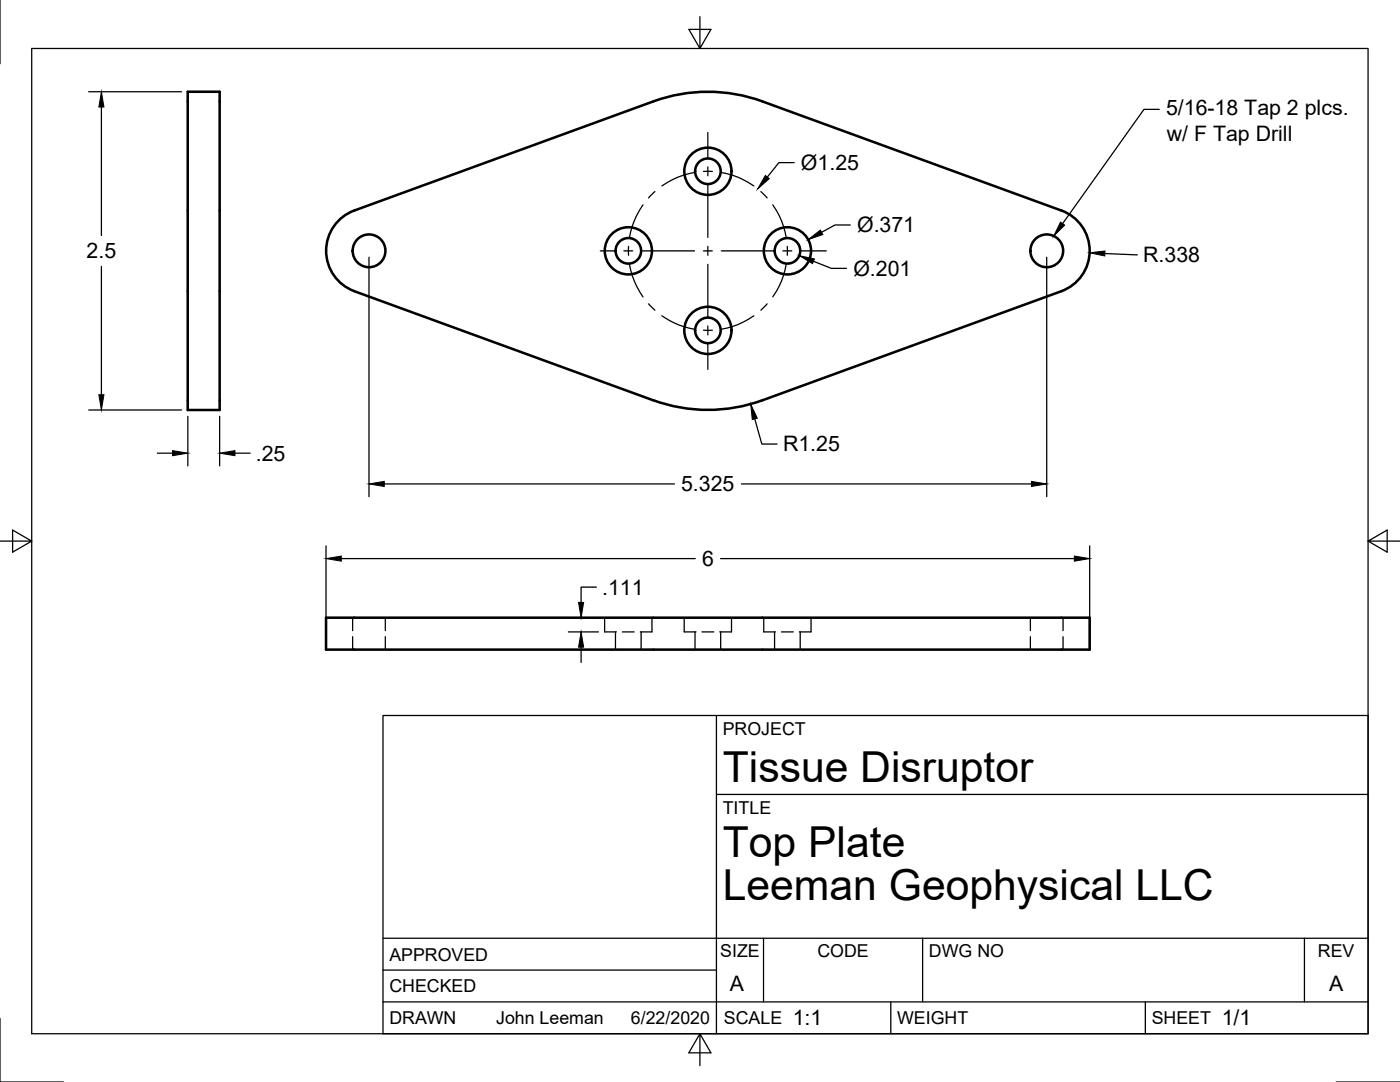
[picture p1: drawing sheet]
<svg xmlns="http://www.w3.org/2000/svg" width="279mm" height="216mm" viewBox="0 0 279 216" stroke-linecap="round" stroke-linejoin="round" font-family="sans-serif">
<!-- layer: Visible -->
<g fill="none" stroke="#000" stroke-width=".51">
<path d="M37.5 18.3h6.3v63.5h-6.3zM130.4 20.2l-59.7 21.8a8.6 8.6 0 0 0-5.6 8 8.6 8.6 0 0 0 5.6 8.1M130.4 20.2a31.7 31.7 0 0 1 21.8 0M152.1 20.2l59.7 21.8a8.6 8.6 0 0 1 5.7 8 8.6 8.6 0 0 1-5.7 8.1M70.7 58.1l59.7 21.8M211.8 58.1l-59.7 21.8M130.4 79.9a31.7 31.7 0 0 0 21.8 0M65.1 123.3h152.4v6.3h-152.4z"/>
<circle cx="141.3" cy="34.2" r="4.7"/>
<circle cx="141.3" cy="34.2" r="2.55"/>
<circle cx="73.6" cy="50" r="3.3"/>
<circle cx="125.4" cy="50" r="4.7"/>
<circle cx="125.4" cy="50" r="2.55"/>
<circle cx="157.2" cy="50" r="4.7"/>
<circle cx="157.2" cy="50" r="2.55"/>
<circle cx="208.9" cy="50" r="3.3"/>
<circle cx="141.3" cy="65.9" r="4.7"/>
<circle cx="141.3" cy="65.9" r="2.55"/>
</g>
<!-- layer: Hidden -->
<g fill="none" stroke="#000" stroke-width=".25">
<path d="M70.4 123.3v2.5M70.4 127v2.6M76.9 123.3v2.5M76.9 127v2.6M120.7 123.3v2.8h2.3M122.8 126.1v3.5M124.2 126.1h2.4M128 126.1v3.5M130.1 123.3v2.8h-2.3M136.5 123.3v2.8h2.4M138.7 126.1v3.5M140.1 126.1h2.4"/>
<path d="M143.8 126.1v3.5M146 123.3v2.8h-2.4M152.4 123.3v2.8h2.3M154.6 126.1v3.5M156 126.1h2.3M159.7 126.1v3.5M161.9 123.3v2.8h-2.4M205.6 123.3v2.5M205.6 127v2.6M212.2 123.3v2.5M212.2 127v2.6"/>
</g>
<!-- layer: Border -->
<path d="M0 0v12.7M6.3 9.7h266.7v196.6h-266.7zM139.7 3.3v6.4l2.2-3.8h-4.4l2.2 3.8M0 108h6.3l-3.8-2.2v4.4l3.8-2.2M273 108l3.8 2.2v-4.4l-3.8 2.2h6.4M0 203.2v12.7h12.7M139.7 206.3l-2.2 3.8h4.4l-2.2-3.8v6.3M266.7 215.9h12.7" fill="none" stroke="#000" stroke-width=".25"/>
<!-- layer: Titleblock -->
<path d="M76.4 142.8h196.6v63.5h-196.6zM143 158.5h130M143 142.8v63.5M76.4 199.9h196.6M76.4 193.6h66.6M76.4 187.2h196.6M152.4 187.2v12.7M177.8 199.9v6.4M184.1 187.2v12.7M228.6 199.9v6.4M260.3 187.2v12.7" fill="none" stroke="#000" stroke-width=".25"/>
<!-- layer: Dimensions -->
<g fill="none" stroke="#000" stroke-width=".25">
<path d="M17.7 18.3h18.5M20.2 21.4v25.6M158.5 32.4h-3.1l-2.3 2.9M20.2 53.1v25.7M73.6 51.3v47.8M162.3 52.1l3.6 1.5h3.1M169.7 44.9h-3.1l-2.6 1.5M208.9 51.3v47.8M220.5 50.6l6.5 .3M17.7 81.8h18.5M31.4 90.4h3M37.5 83.1v9.9"/>
<path d="M43.8 83.1v9.9M46.9 90.4h3M76.7 96.6h57.9M148 96.6h57.8M150.6 83.6l1.4 5h3.1M65.1 108.9v19.4M68.1 111.5h70.6M119 117.2h-3v3M143.8 111.5h70.6M217.5 108.9v19.4M113.4 126.1h6M113.4 123.3h6"/>
<path d="M116 129.1v3.1"/>
</g>
<g fill="#000" stroke="#000" stroke-width=".2">
<path d="M20.2 18.3l.5 3.1h-1zM152.7 35l.8 .6-2.3 2.1zM159.5 51l3 .7-.3 .9zM161.3 47.8l2.4-1.9 .5 .9zM217.5 50.4l3-.3v1zM19.7 78.8h1l-.5 3zM34.4 89.9l3.1 .5-3.1 .5zM43.8 90.4l3.1-.5v1zM73.6 96.6l3.1-.5v1zM149.8 80.6l1.3 2.8-1 .3zM205.8 96.1l3.1 .5-3.1 .5zM65.1 111.5l3-.5v1z"/>
<path d="M214.4 111l3.1 .5-3.1 .5zM116 126.1l.5 3h-1zM115.5 120.2h1l-.5 3.1z"/>
</g>
<!-- layer: Center Lines -->
<g fill="none" stroke="#000" stroke-width=".25">
<path d="M130.7 38.2l-1.3 1.3M138.6 34.4a15.6 15.6 0 0 0-6.5 2.7M140.4 34.2h1.8M141.3 26.4v5.1M141.3 33.3v1.8M141.3 36.9v10.5M143.9 34.4a15.5 15.5 0 0 1 6.6 2.7M151.8 38.2l1.3 1.3M119.8 50.1h2.9M124.5 50.1h1.8M125.4 49.2v1.7M125.6 52.7a15.9 15.9 0 0 0 2.7 6.5"/>
<path d="M128.1 50.1h10.5M128.3 40.9l-.1 .1a16.1 16.1 0 0 0-2.6 6.4M140.4 50.1h1.8M141.3 49.2v1.7M141.3 52.7v10.5M144 50.1h10.5M154.2 40.9l.1 .1a15.3 15.3 0 0 1 2.6 6.4M156.3 50.1h1.7M156.9 52.7a15.3 15.3 0 0 1-2.7 6.5M157.1 49.2v1.7M159.8 50.1h5.1M129.4 60.6l1.3 1.3"/>
<path d="M132.1 63l.1 .1a15.6 15.6 0 0 0 6.4 2.6M140.4 65.9h1.8M141.3 65v1.8M141.3 68.6v5.1M150.5 63l-.2 .1a15.3 15.3 0 0 1-6.4 2.6M153.1 60.6l-1.3 1.3"/>
</g>
<!-- layer: Annotations -->
<path d="M211.6 44.3l.9 .6-2.2 2.2z" fill="#000" stroke="#000" stroke-width=".2"/>
<path d="M231.4 21.8h-3.1l-16.2 22.8" fill="none" stroke="#000" stroke-width=".25"/>
<g font-size="8.5">
<text x="144.3" y="156">Tissue Disruptor</text>
<text x="144.3" y="171">Top Plate</text>
<text x="144.3" y="179.6">Leeman Geophysical LLC</text>
</g>
<g font-size="4.3">
<text x="232.7" y="23">5/16-18 Tap 2 plcs.</text>
<text x="232.9" y="28.1">w/ F Tap Drill</text>
<text x="159.9" y="33.9">Ø1.25</text>
<text x="171" y="46.4">Ø.371</text>
<text x="17.3" y="51.6">2.5</text>
<text x="228.2" y="52.4">R.338</text>
<text x="170.3" y="55">Ø.201</text>
<text x="51.1" y="91.9">.25</text>
<text x="156.3" y="90.1">R1.25</text>
<text x="135.9" y="98.1">5.325</text>
<text x="140.1" y="113">6</text>
<text x="120.2" y="118.7">.111</text>
<text x="145.7" y="197.7">A</text>
<text x="265.2" y="197.7">A</text>
<text x="158.2" y="204.6">1:1</text>
<text x="243.8" y="204.6">1/1</text>
</g>
<g font-size="3.5">
<text x="144.3" y="146.6">PROJECT</text>
<text x="144.3" y="162.3">TITLE</text>
<text x="77.7" y="191.7">APPROVED</text>
<text x="143.7" y="191">SIZE</text>
<text x="163.1" y="191">CODE</text>
<text x="185.4" y="191">DWG NO</text>
<text x="263" y="191">REV</text>
<text x="77.7" y="198">CHECKED</text>
<text x="77.7" y="204.4">DRAWN</text>
<text x="99" y="204.4">John Leeman</text>
<text x="125.9" y="204.4">6/22/2020</text>
<text x="144.5" y="204.4">SCALE</text>
<text x="179" y="204.4">WEIGHT</text>
<text x="229.8" y="204.4">SHEET</text>
</g>
</svg>
